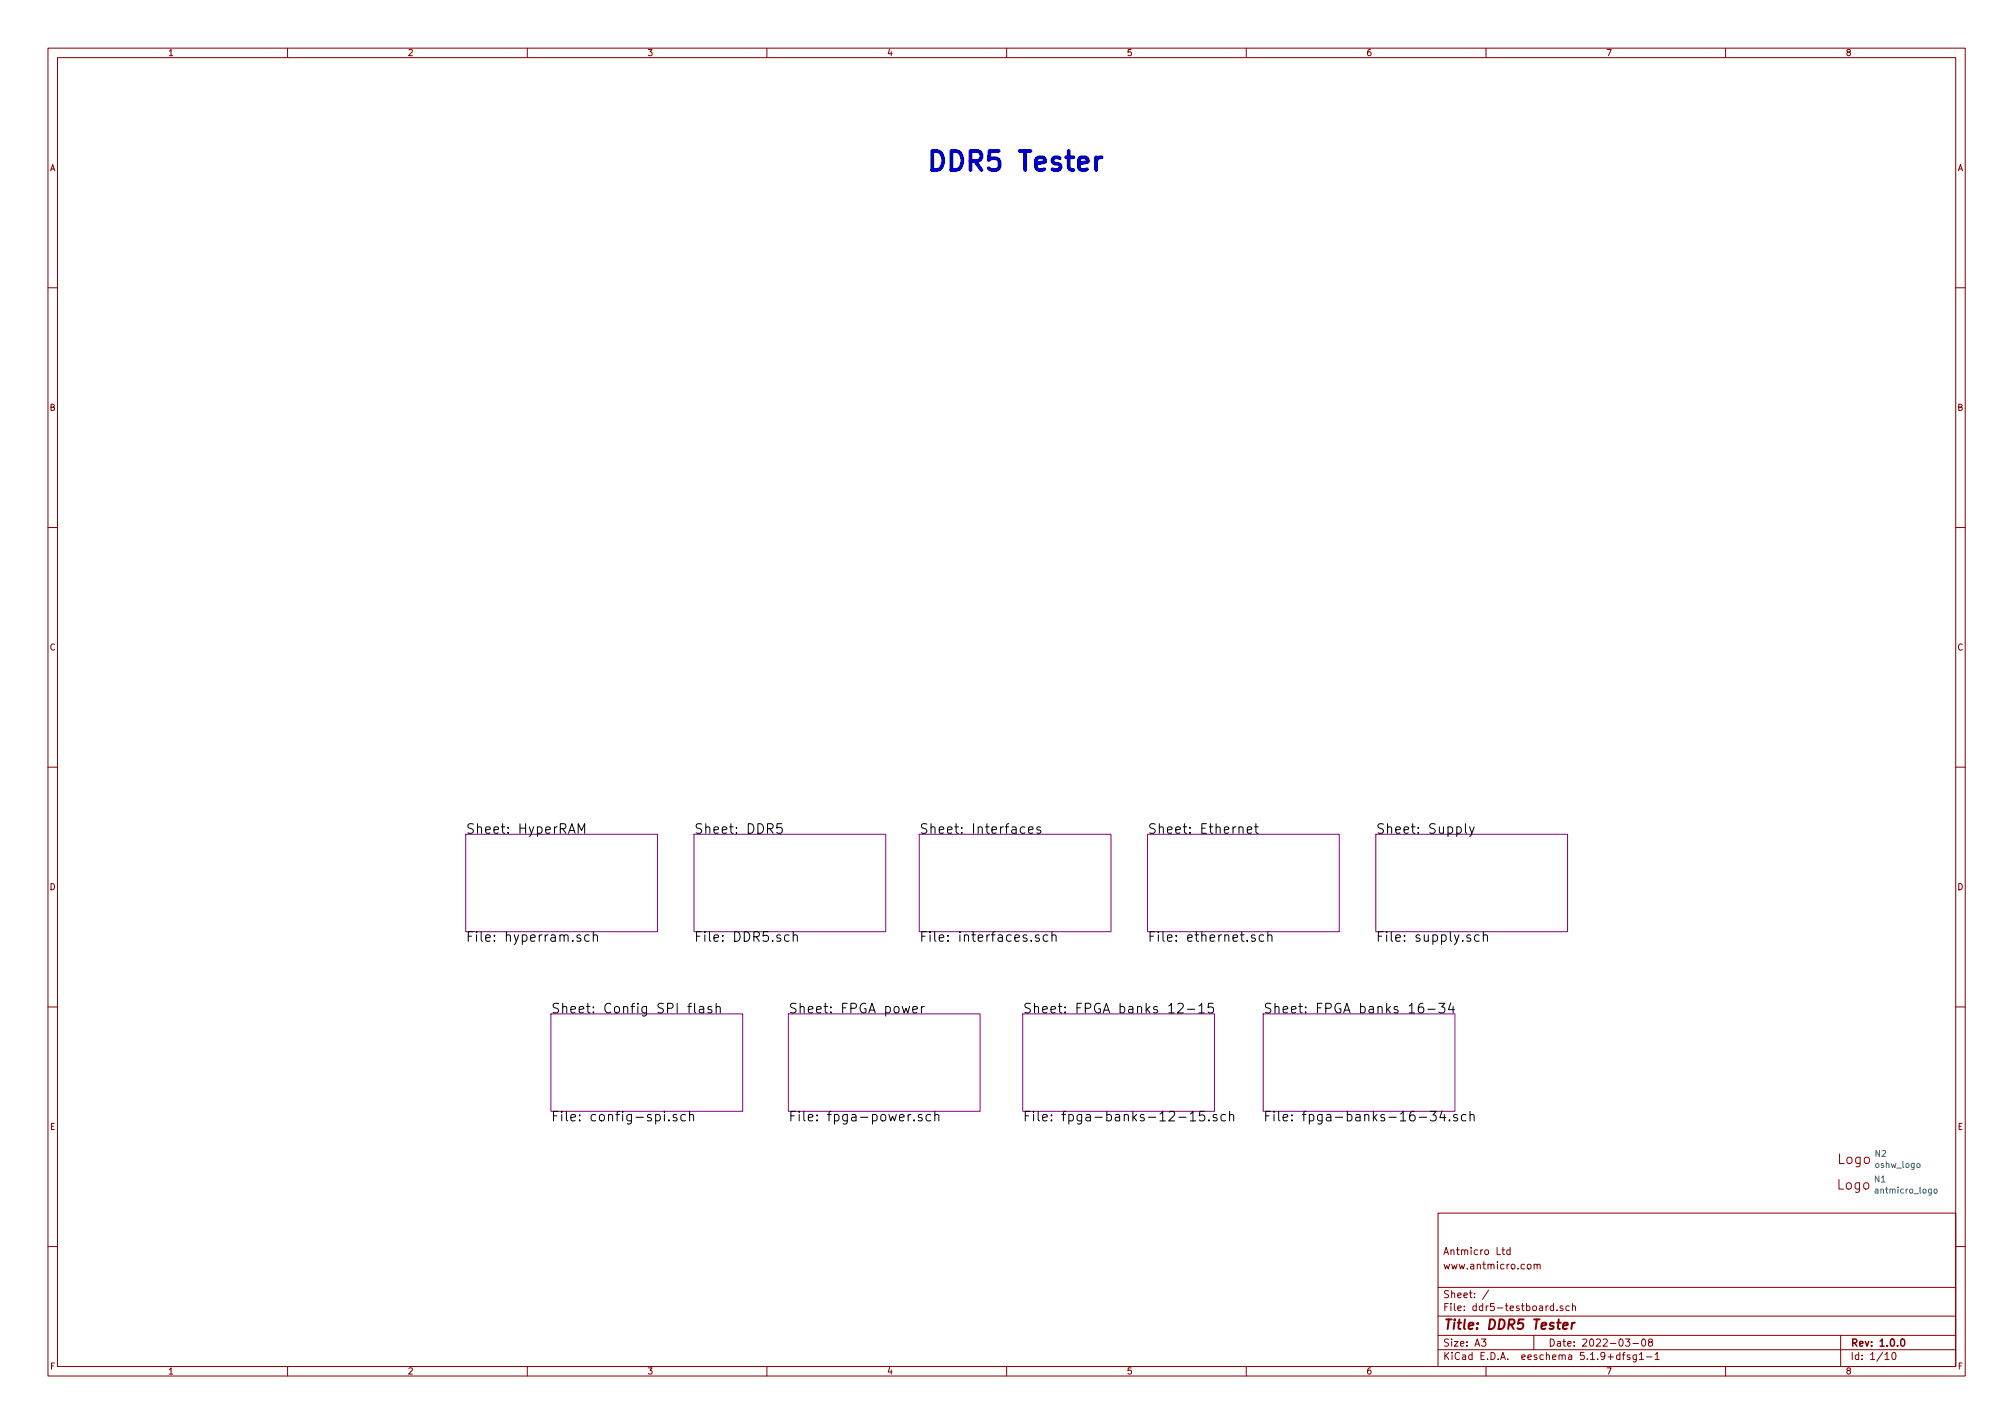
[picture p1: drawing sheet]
<svg xmlns="http://www.w3.org/2000/svg" width="420mm" height="297mm" viewBox="0 0 420 297" stroke-linecap="round" stroke-linejoin="round" font-family="sans-serif">
<g fill="none" stroke="#840000" stroke-width=".21">
<path d="M10 10h400v277h-400zM12 12h396v273.1h-396zM60 10v2M110 10v2M160 10v2M210 10v2M260 10v2M310 10v2M360 10v2M10 60h2M408 60h2M10 110h2"/>
<path d="M408 110h2M10 160h2M408 160h2M10 210h2M408 210h2M300 253h108v32.1h-108zM10 260h2M300 278.5h108M300 274.5h108M300 268.5h108M309 279.3h1l-.5 .6 .4 .1v.7l-.2 .1-.7-.1M310.5 269.1l-1.2 2"/>
<path d="M313.3 260.7h.6M313.5 260.2v1.3l.4 .2M315 260.8l-.4-.1-.3 .3 .1 .6 .2 .1 .4-.1M315 260.2v1.5M318.7 263.8l.2-.1 .4 .1v.8l-.2 .1-.4-.1zM320 278.5v3M320 263.8l.2-.1 .4 .1 .1 .9M320 263.7v1M320.7 263.9l.2-.2 .4 .1v.9M324.1 272.5l-.4-.1-.3 .3 .1 .6 .2 .1 .4-.1M324.1 271.9v1.5M324.8 273.3v.1"/>
<path d="M326 272.5l-.3-.1-.2 .2v.2l.5 .2v.3h-.5M327.4 272.5l-.5-.1-.2 .3v.6l.2 .1 .5-.1M328 272.5l.2-.1 .4 .1 .1 .9M328 271.9v1.5M339.1 279.3h.9l-.5 .6 .5 .1v.7l-.2 .1-.7-.1M342.6 279.5l.4-.2a.86 .86 0 0 1-.2 1.5l-.2-.1-.1-.5zM344.2 279.9l-.3-.2 .1-.2 .2-.2 .4 .1 .2 .2-.1 .2-.5 .1-.3 .3v.3l.3 .3h.2l.4-.3-.1-.4-.3-.2M384 278.5v6.6M408 260h2M60 285.1v1.9M110 285.1v1.9M160 285.1v1.9"/>
<path d="M210 285.1v1.9M260 285.1v1.9M300 281.5h108M310 285.1v1.9M337.9 282.7l-.4-.1-.3 .3 .1 .6 .2 .1 .4-.1M337.9 282.1v1.5M338.5 282.6h.5M339 282.1l-.3 .2v1.3M340 282.7l-.4-.1-.2 .2 .1 .2 .5 .2v.3h-.6M340.7 280.2h1.1M341.4 282.6v1.2l-.3 .3-.4-.1M341.4 282.7l-.5-.1-.2 .3 .1 .6h.6"/>
<path d="M342 282.5l.4-.4v1.5M342 283.6h.9M343.5 283h1.2M345.3 282.5l.4-.4v1.5M345.3 283.6h.9M360 285.1v1.9M393.2 282.5l.5-.4v1.5M393.2 283.6h.9M394.8 282.3l.2-.2a.81 .81 0 0 1 .5 .8 .81 .81 0 0 1-.5 .7l-.2-.1-.1-.5z"/>
</g>
<path d="M396.6 279.5l.4-.2a.86 .86 0 0 1-.1 1.5l-.3-.1-.1-.5z" fill="none" stroke="#840000" stroke-width=".3"/>
<path d="M326.1 276.6l1-.2-.1-.4h-.7l-.3 .9 .3 .3 .6-.1M328 275.9l-.2 1.3M328.5 275.9l-.3 .1-.3 .3" fill="none" stroke="#840000" stroke-width=".41"/>
<path d="M97.2 174h40v20.3h-40zM144.8 174h40v20.3h-40zM191.8 174h40v20.3h-40zM239.4 174h40v20.3h-40zM287 174h40v20.3h-40zM114.9 211.5h40v20.3h-40zM164.5 211.5h40v20.3h-40zM213.4 211.5h40v20.3h-40zM263.5 211.5h40v20.3h-40z" fill="none" stroke="#840084" stroke-width=".21"/>
<g fill="none" stroke="#000" stroke-width=".21">
<path d="M120.6 173.8v-2l.7 1.4 .7-1.4v2M163.1 171.8h-1v1l.2-.2h.5l.3 .2v.8l-.3 .2h-.5l-.2-.2M213.8 172.6l-.6-.1-.3 .4v.5l.2 .3h.7M214.6 173.1l.9-.1-.1-.4-.5-.1-.3 .3 .1 .9h.7M217.1 172.6l-.5-.1-.3 .3 .1 .3 .7 .1v.5h-.8M260.2 173.1l.9-.1v-.4l-.6-.1-.3 .3 .1 .9h.8M261.7 172.5h.8M262 171.8v1.7l.1 .2 .4 .1M305.7 171.8v1.7l.3 .3M306.6 172.5l.5 1.3M307.5 172.5l-.6 1.8-.3 .2M121.1 195.1l-.5-.1-.3 .3 .1 .3 .7 .2v.5h-.8"/>
<path d="M122.9 195.1l-.5-.1-.4 .4v.6l.1 .3h.8M123.8 195.2a.5 .5 0 0 1 .8 .1v1.1M123.8 194.3v2.1M164.6 195.1l-.5-.1-.4 .4v.6l.2 .3h.7M165.5 195.2a.52 .52 0 0 1 .7-.1l.1 1.3M165.5 194.3v2.1M216.8 195.1a.48 .48 0 0 0-.8 .2l.1 .3 .5 .1 .3 .3-.3 .4-.6-.1M218.6 195.1l-.6-.1-.4 .4v.6l.2 .3h.8M219.5 195.2a.49 .49 0 0 1 .8 .1v1.1M219.5 194.3v2.1M261.8 195.1l-.5-.1-.2 .3v.3l.7 .2v.5h-.7M263.6 195.1l-.5-.1-.4 .4v.6l.2 .3h.7"/>
<path d="M264.5 195.2a.52 .52 0 0 1 .8-.1l.1 1.3M264.5 194.3v2.1M308.6 195.1l-.6-.1-.4 .4v.6l.2 .3h.8M309.4 195.2a.49 .49 0 0 1 .9 .1v1.1M309.4 194.3v2.1M144.9 209.3v1.7l.3 .3M145.9 210h.8l.1 1.3M146.8 210.4l-.6 .1a.39 .39 0 0 0-.3 .4 .39 .39 0 0 0 .3 .4l.6-.1M148.4 210l-.4-.1-.3 .3 .1 .3 .6 .2v.5h-.7M149.4 210.1a.49 .49 0 0 1 .9 .1v1.1M149.4 209.3v2M190.4 210.6l1-.2-.1-.4-.6-.1-.3 .3 .1 1h.8"/>
<path d="M192.2 209.9v1.4M192.8 209.9l-.4 .1-.2 .3M245.7 209.5l.3-.2h.5l.3 .2 .1 .3-.1 .3-1.2 1.2h1.3M247.7 210.5h1.6M250.1 209.8l.6-.5v2M250.1 211.3h1.2M253.1 209.3h-1l-.1 .9 .3-.2 .8 .2v.9l-.3 .2h-.5l-.3-.2M297.9 210.5h1.5M300.2 209.3h1.2l-.6 .7a.53 .53 0 0 1 .6 .4v.5l-.2 .3-.7 .1-.3-.2M302.7 209.2l-.5 1.4h1.2M303.1 209.9v1.4M139.5 233.6v.2"/>
<path d="M141.2 232.6l-.5-.1-.3 .3 .1 .3 .7 .1v.5h-.8M143 232.6l-.6-.1-.4 .4v.5l.2 .3h.8M143.9 232.7a.47 .47 0 0 1 .8 .1v1M143.9 231.8v2M190.7 233.6v.2M192.3 232.6l-.5-.1-.2 .3 .1 .3 .6 .1v.5h-.7M194.2 232.6l-.6-.1-.4 .4v.5l.2 .3h.8M195 232.7a.47 .47 0 0 1 .9 .1v1M195 231.8v2M245.9 233.1h1.5M248.3 232.4l.6-.6v2M248.3 233.8h1.2"/>
<path d="M251.3 231.8h-1l-.1 1 .3-.2h.5l.3 .2v.8l-.3 .2h-.5l-.3-.2M252.2 233.6v.2M253.8 232.6l-.4-.1-.3 .3 .1 .3 .6 .1v.5h-.7M255.7 232.6l-.6-.1-.4 .4v.5l.2 .3h.8M256.5 232.7a.52 .52 0 0 1 .8-.1l.1 1.2M256.5 231.8v2M296.1 233.1h1.5M298.4 231.8h1.2l-.7 .8 .6 .2v.8l-.3 .2h-.5l-.3-.2M300.9 231.7l-.5 1.4h1.2M301.3 232.5v1.3M302.4 233.6v.2M304 232.6l-.5-.1-.2 .3v.3l.7 .1v.5h-.7"/>
<path d="M305.8 232.6l-.5-.1-.4 .4v.5l.2 .3h.7M306.7 232.7a.52 .52 0 0 1 .7-.1l.1 1.2M306.7 231.8v2"/>
</g>
<path d="M400 242.8l.3-.1 .3 .2-.2 .6h-.3l-.2-.2zM403.5 248.2l.5-.1v.7h-.5z" fill="none" stroke="#008484" stroke-width=".21"/>
<path d="M228.7 32.8v2.7M229.8 32.8a1.05 1.05 0 0 0-1.1 .8" fill="none" stroke="#0000c2" stroke-width=".79"/>
<text font-size="5.6" fill="#0000c2" x="193" y="35.7">DDR5 Tester</text>
<g font-size="2.8">
<text x="97.2" y="173.9">Sheet: HyperRAM</text>
<text x="144.8" y="173.9">Sheet: DDR5</text>
<text x="191.8" y="173.9">Sheet: Interfaces</text>
<text x="239.4" y="173.9">Sheet: Ethernet</text>
<text x="287" y="173.9">Sheet: Supply</text>
<text x="97.2" y="196.5">File: hyperram.sch</text>
<text x="144.8" y="196.5">File: DDR5.sch</text>
<text x="191.8" y="196.5">File: interfaces.sch</text>
<text x="239.4" y="196.5">File: ethernet.sch</text>
<text x="287" y="196.5">File: supply.sch</text>
<text x="114.9" y="211.4">Sheet: Config SPI flash</text>
<text x="164.5" y="211.4">Sheet: FPGA power</text>
<text x="213.4" y="211.4">Sheet: FPGA banks 12-15</text>
<text x="263.5" y="211.4">Sheet: FPGA banks 16-34</text>
<text x="114.9" y="233.9">File: config-spi.sch</text>
<text x="164.5" y="233.9">File: fpga-power.sch</text>
<text x="213.4" y="233.9">File: fpga-banks-12-15.sch</text>
<text x="263.5" y="233.9">File: fpga-banks-16-34.sch</text>
</g>
<g font-size="2.8" fill="#840000">
<text x="383.4" y="242.8">Logo</text>
<text x="383.3" y="248.1">Logo</text>
<text x="301" y="277.3">Title: DDR5 Tester</text>
</g>
<g font-size="2.1" fill="#840000">
<text x="301" y="261.8">Antmicro Ltd</text>
<text x="301" y="264.8">www.antmicro.com</text>
<text x="301" y="273.5">File: ddr5-testboard.sch</text>
<text x="301" y="270.8">Sheet: /</text>
<text x="301" y="280.9">Size: A3</text>
<text x="323" y="280.9">Date: 2022-03-08</text>
<text x="386" y="280.9">Rev: 1.0.0</text>
<text x="301" y="283.7">KiCad E.D.A. eeschema 5.1.9+dfsg1-1</text>
<text x="386" y="283.7">Id: 1/10</text>
</g>
<g font-size="1.8" fill="#840000">
<text x="35" y="11.7">1</text>
<text x="85" y="11.7">2</text>
<text x="135" y="11.7">3</text>
<text x="185" y="11.7">4</text>
<text x="235" y="11.7">5</text>
<text x="285" y="11.7">6</text>
<text x="335" y="11.7">7</text>
<text x="385" y="11.7">8</text>
<text x="10.4" y="35.7">A</text>
<text x="408.4" y="35.7">A</text>
<text x="10.4" y="85.7">B</text>
<text x="408.4" y="85.7">B</text>
<text x="10.4" y="135.7">C</text>
<text x="408.4" y="135.7">C</text>
<text x="10.4" y="185.7">D</text>
<text x="408.4" y="185.7">D</text>
<text x="10.4" y="235.7">E</text>
<text x="408.4" y="235.7">E</text>
<text x="10.5" y="285.7">F</text>
<text x="35" y="286.7">1</text>
<text x="85" y="286.7">2</text>
<text x="135" y="286.7">3</text>
<text x="185" y="286.7">4</text>
<text x="235" y="286.7">5</text>
<text x="285" y="286.7">6</text>
<text x="335" y="286.7">7</text>
<text x="385" y="286.7">8</text>
<text x="408.5" y="285.7">F</text>
</g>
<g font-size="1.8" fill="#008484">
<text x="391.2" y="241.3">N2</text>
<text x="391.3" y="243.6">oshw_logo</text>
<text x="391.1" y="246.6">N1</text>
<text x="391.6" y="249">antmicro_logo</text>
</g>
</svg>
